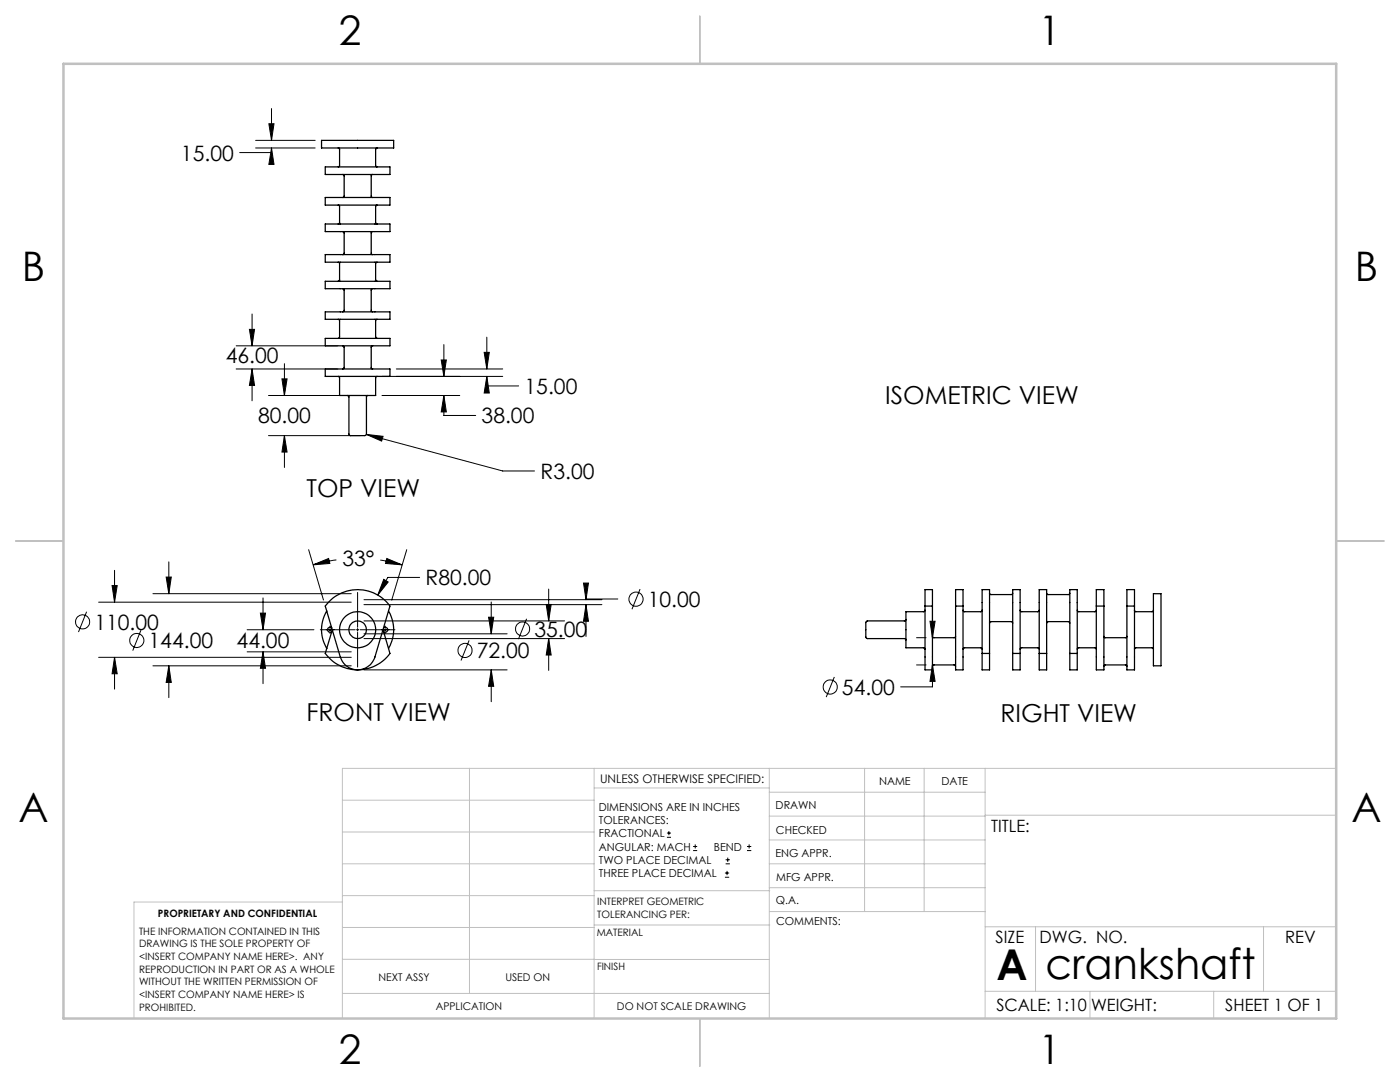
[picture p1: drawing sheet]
<svg xmlns="http://www.w3.org/2000/svg" width="279mm" height="216mm" viewBox="0 0 279 216" stroke-linecap="round" stroke-linejoin="round" font-family="sans-serif">
<g fill="none" stroke="#000" stroke-width=".2">
<path d="M51 29.5h11.9M51 28h11.9M53.7 24.7h1l-.5 3.3zM54.2 29.5l.5 3.3h-1zM54.2 29.5v.9h-6.4M54.2 21.7v6.3M47.1 73.6h20.3M47.1 69h20.3M49.8 65.7h1l-.5 3.3zM50.3 73.6l.5 3.3h-1zM50.3 62.7v6.3M50.3 73.6v6.4"/>
<path d="M53.6 78.9h18.3M56.3 75.6h1l-.5 3.3zM56.8 72.6v6.3M76.2 75.1h24.1M76.2 78.9h15.6M79.1 73.6h21.2M88.1 71.8h1l-.5 3.3zM88.6 78.9l.5 3.3h-1zM88.6 78.9v4h6.3M88.6 68.8v6.3M96.6 70.3h1l-.4 3.3zM97.2 75.1v1.9h6.3"/>
<path d="M97.2 67.3v6.3M97.2 75.1l.4 3.3h-1zM53.6 86.9h18.3M56.8 86.9v6.4M56.8 86.9l.5 3.3h-1zM73.1 86.7l27.2 7.3h6.4M73.1 86.7l3.3 .4-.2 .9zM22.4 116.8h1l-.5 3.4zM22.9 113.8v6.4M30.5 118.5h39.6M33.2 115.1h1l-.5 3.4zM33.7 112.1v6.4"/>
<path d="M52.5 119.3v6.4M61.6 109.7l3 10M62.5 112.7l3.1-1.3 .2 1zM67.1 111.7l-2.3 .4-2.3 .6M71.4 118.2v7M72.6 119.7h47.5M75.9 111.8l4.4 .9M76.6 115.6l.9 .5-2.1 2.6zM77.2 111.4l3.1 1.3-3.4-.3zM81.2 109.7l-3 10M83.7 115.2h-6.3l-2 3.5M109.5 117.5v6.4"/>
<path d="M116.5 116.3h.9l-.5 3.4zM123.3 119.5h-6.4v.2M127.7 117.5l-1.6 4.1M17.3 122.1l-1.6 4M19.7 131.2h50.4M19.7 120.2h50.4M22.9 131.2v6.3M22.9 131.2l.5 3.2h-1zM28.1 125.8l-1.6 4M30.5 132.9h39.6M33.7 132.9v6.3M33.7 132.9l.5 3.3h-1z"/>
<path d="M49.3 125.7h13.4M49.3 130.1h20.8M52 122.3h1l-.5 3.4zM52.5 130.1l.5 3.2h-1zM52.5 130.1v6.3M63.9 125.7h7M65.9 124.9v.3M65.9 125.4v.5M65.9 126.2v.2M71.1 125.7h.5M71.4 125.4v.5M71.4 126.2v6.9"/>
<path d="M71.9 125.7h6.9M72.6 133.7h28.6M72.6 126.5h28.6M72.6 127.4h40.1M72.6 123.9h40.1M72.6 120.6h47.5M76.9 124.9v.3M76.9 125.4v.5M76.9 126.2v.2M93.6 127.8l-1.6 4M97.5 123.2h1l-.5 3.3zM98 120.1v6.4"/>
<path d="M98 133.7v6.3M98 133.7l.5 3.2h-1zM105.1 123.5l-1.6 4M109 120.6h1l-.5 3.3zM109.5 127.4l.5 3.3h-1zM109.5 127.4v6.4M116.9 120.6v6.4M116.9 120.6l.5 3.4h-.9zM166.5 135.1l-1.6 4M182.9 127.2h1.9M182.9 132.7h1.9M185.6 124h1l-.5 3.2z"/>
<path d="M186.1 132.7l.5 3.3h-1zM186.1 132.7v4.4h-6.4M186.1 120.9v6.3M133.1 167.1h.8M133.1 166.2h.8M133.5 165.8v.9M138.3 169.7h.8M138.3 168.9h.8M138.7 168.5v.8M144.7 175h.8M144.7 174.2h.8M144.8 172.4h.9"/>
<path d="M144.8 171.6h.9M145.1 173.8v.8M145.2 171.1v.9M149.1 169.7h.8M149.1 168.9h.8M149.5 168.5v.8"/>
<circle cx="126.9" cy="119.6" r="1.41"/>
<circle cx="16.5" cy="124.1" r="1.4"/>
<circle cx="27.3" cy="127.8" r="1.41"/>
<circle cx="92.8" cy="129.8" r="1.41"/>
<circle cx="104.3" cy="125.5" r="1.4"/>
<circle cx="165.7" cy="137.1" r="1.42"/>
</g>
<g fill="none" stroke="#c0c0c0" stroke-width=".2">
<path d="M68.3 159.7h50.3M93.7 153.3v44.9M118.6 153.3v49.9M118.6 157.2h34.9M153.5 153.3v49.9M153.5 158.1h43.1M172.5 153.3v28.6M184.4 153.3v28.6M196.6 153.3v49.9M266.7 153.3h-198.4v49.9M68.3 178.7h50.3M68.3 172.4h50.3"/>
<path d="M68.3 166h50.3M68.3 180h-41.6v23.2M118.6 177.7h35M153.5 167.6h43.1M153.5 162.8h43.1M153.5 172.4h43.1M153.5 177.1h43.1M196.6 162.7h70.1M68.3 198.2h85.2M68.3 191.4l85.2 .1M68.3 185.1h50.3M118.6 184.6h35"/>
<path d="M153.6 181.9h43M196.6 197.8h70.1M196.6 184.9h70.1M206.7 184.9v12.9M217.5 197.8v5.4M242.2 197.8v5.4M252.2 184.9v12.9"/>
</g>
<path d="M139.7 3.2v9.5M3.1 107.9h9.6M266.7 107.9h9.5M139.7 203.2v9.6" fill="none" stroke="#c0c0c0" stroke-width=".25"/>
<path d="M12.7 12.7h254v190.5h-254z" fill="none" stroke="#c0c0c0" stroke-width=".5"/>
<path d="M98 133.7l.5 3.2h-1zM97.5 123.2h1l-.5 3.3zM77.2 111.4l3.1 1.3-3.4-.3zM62.5 112.7l3.1-1.3 .2 1zM76.6 115.6l-1.2 3.1 2.1-2.6zM52.5 130.1l.5 3.2h-1zM52 122.3h1l-.5 3.4zM109.5 127.4l.5 3.3h-1zM109 120.6h1l-.5 3.3zM22.9 131.2l.5 3.2h-1zM22.4 116.8h1l-.5 3.4zM33.7 132.9l.5 3.3h-1zM33.2 115.1h1l-.5 3.4zM116.9 120.6l.5 3.4h-.9zM116.5 116.3h.9l-.5 3.4zM96.6 70.3h1l-.4 3.3zM97.2 75.1l.4 3.3h-1zM50.3 73.6l.5 3.3h-1zM49.8 65.7h1l-.5 3.3zM88.1 71.8h1l-.5 3.3zM88.6 78.9l.5 3.3h-1zM56.3 75.6h1l-.5 3.3zM56.8 86.9l.5 3.3h-1zM54.2 29.5l.5 3.3h-1zM53.7 24.7h1l-.5 3.3zM73.1 86.7l3.1 1.3 .2-.9zM185.6 124h1l-.5 3.2zM186.1 132.7l.5 3.3h-1z" fill="#000"/>
<g fill="none" stroke="#000" stroke-width=".25">
<path d="M64.2 28h14.4v1.5h-14.4zM64.9 33.3h12.9v1.5h-12.9zM64.9 39.4h12.9v1.5h-12.9zM67.5 29.5l.3 .2v3.4l-.3 .2M68.4 34.8l.3 .3v4l-.3 .3M74.4 34.8l-.3 .2v4.2l.3 .2M75.3 29.5l-.3 .2v3.4l.3 .2M64.9 44.7h12.9v1.5h-12.9zM64.9 50.8h12.9v1.5h-12.9zM64.9 56.1h12.9v1.5h-12.9zM67.5 40.9l.3 .3v3.3l-.3 .2M67.5 52.3l.3 .3v3.3l-.3 .2"/>
<path d="M68.4 46.2l.3 .3v4l-.3 .3M68.4 57.6l.3 .3v4l-.3 .3M74.4 46.2l-.3 .2v4.2l.3 .2M74.4 57.6l-.3 .2v4.2l.3 .2M75.3 40.9l-.3 .3v3.3l.3 .2M75.3 52.3l-.3 .3v3.3l.3 .2M64.9 67.5h12.9v1.5h-12.9zM64.9 73.6h12.9v1.5h-12.9zM64.9 62.2h12.9v1.5h-12.9zM67.5 63.7l.3 .3v3.3l-.3 .2M67.5 75.1l.3 .3v3.5h7.2v-3.5l.3-.3M68.4 69l.3 .3v4l-.3 .3"/>
<path d="M69.3 78.9l.3 .3 .1 7.6a4.6 4.6 0 0 0 2.3 .1h.8l.3-.2v-7.6l.3-.2M74.4 69l-.3 .2v4.2l.3 .2M75.3 63.7l-.3 .3v3.3l.3 .2M66 119.7a8 8 0 0 1 11.8 1.2l-3 10.2a3.6 3.6 0 0 1-3.4 2.6 3.6 3.6 0 0 1-3.5-2.6l-3-10.2zM197.5 118.4l.2 .2h4.2l.2-.2M208.9 118.4l.2 .2h4.2l.2-.2M230.2 118.5h1.5v14.4h-1.5zM65.2 121.9a7.1 7.1 0 0 0 0 7.5M66.2 125.3a.51 .51 0 0 0-.7 0 .51 .51 0 0 0 0 .7 .51 .51 0 0 0 .7 0M66.3 125.7l-1.4 4.7a8 8 0 0 0 12.9 0l-1.4-4.7M76.6 125.3a.5 .5 0 0 1 .6 0 .5 .5 0 0 1 0 .7 .5 .5 0 0 1-.6 0M77.5 121.9a7.3 7.3 0 0 1 0 7.5"/>
<path d="M180.8 123.6l-.2 .3h-7.5l-.3 .2v3.1l.2 .2h7.6l.2 .3M184.6 121.7l-.2 .4h-3.6v7.2h3.6l.2 .2M184.6 120.9v-3.2h1.5v3.2M184.6 120.9v12.8h1.5v-12.8M184.6 120.9h1.5M186.1 127l.2 .2h4.2l.2-.2M186.1 133l.2-.3h4.2l.2 .3M190.7 120.9v-3.2h1.5v3.2M190.7 120.9v12.8h1.5v-12.8M190.7 120.9h1.5M192.2 121.7l.2 .4h3.4l.2-.4M192.2 129.5l.2-.2h3.4l.2 .2"/>
<path d="M196 130.4v3.3h1.5v-3.3M196 130.4v-12.7h1.5v12.7M196 130.4h1.5M197.5 124.4l.3-.4h4l.3 .4M202.1 130.4v3.3h1.5v-3.3M202.1 130.4v-12.7h1.5v12.7M202.1 130.4h1.5M203.6 129.5l.2-.2h3.4l.2 .2M203.6 121.7l.2 .4h3.4l.2-.4M207.4 130.4v3.3h1.5v-3.3M207.4 130.4v-12.7h1.5v12.7M207.4 130.4h1.5"/>
<path d="M208.9 124.4l.3-.4h4l.3 .4M213.5 130.4v3.3h1.5v-3.3M213.5 130.4v-12.7h1.5v12.7M213.5 130.4h1.5M215 121.7l.2 .4h3.3l.3-.4M215 129.5l.2-.2h3.3l.3 .2M218.8 120.9v-3.2h1.5v3.2M218.8 120.9v12.8h1.5v-12.8M218.8 120.9h1.5M220.3 127l.2 .2h4.2l.2-.2M220.3 133l.2-.3h4.2l.2 .3M224.9 120.9v-3.2h1.5v3.2"/>
<path d="M224.9 120.9v12.8h1.5v-12.8M224.9 120.9h1.5M226.4 121.7l.2 .4h3.3l.3-.4M226.4 129.5l.2-.2h3.3l.3 .2"/>
<circle cx="71.4" cy="125.7" r="3.6"/>
<circle cx="71.4" cy="125.6" r="1.75"/>
</g>
<g font-size="8.5">
<text x="198.9" y="195.5">A</text>
<text x="208.6" y="195.4">crankshaft</text>
</g>
<g font-size="8.1">
<text x="67.6" y="8.9">2</text>
<text x="207.3" y="8.9">1</text>
<text x="4.4" y="56.2">B</text>
<text x="270.4" y="56.2">B</text>
<text x="3.7" y="164.1">A</text>
<text x="269.7" y="164.1">A</text>
<text x="67.6" y="212.4">2</text>
<text x="207.3" y="212.4">1</text>
</g>
<g font-size="4.9">
<text x="176.7" y="80.6">ISOMETRIC VIEW</text>
<text x="61.2" y="99.2">TOP VIEW</text>
<text x="61.2" y="144">FRONT VIEW</text>
<text x="199.7" y="144">RIGHT VIEW</text>
</g>
<g font-size="4.2">
<text x="36.1" y="32">15.00</text>
<text x="45" y="72.5">46.00</text>
<text x="104.7" y="78.6">15.00</text>
<text x="51.5" y="84.5">80.00</text>
<text x="96.1" y="84.5">38.00</text>
<text x="107.9" y="95.6">R3.00</text>
<text x="68.3" y="113">33°</text>
<text x="84.9" y="116.8">R80.00</text>
<text x="18.8" y="125.6">110.00</text>
<text x="129.3" y="121.1">10.00</text>
<text x="29.6" y="129.3">144.00</text>
<text x="47.2" y="129.4">44.00</text>
<text x="95.2" y="131.3">72.00</text>
<text x="106.6" y="127">35.00</text>
<text x="168" y="138.6">54.00</text>
</g>
<g font-size="3.4">
<text x="197.8" y="166">TITLE:</text>
<text x="198.7" y="188.1">SIZE</text>
<text x="207.5" y="188.1">DWG. NO.</text>
<text x="256.5" y="188.2">REV</text>
<text x="198.8" y="201.7">SCALE: 1:10</text>
<text x="217.7" y="201.8">WEIGHT:</text>
<text x="244.5" y="201.7">SHEET 1 OF 1</text>
</g>
<text font-size="2.4" x="119.8" y="156.2">UNLESS OTHERWISE SPECIFIED:</text>
<g font-size="2.2">
<text x="119.5" y="161.8">DIMENSIONS ARE IN INCHES</text>
<text x="154.8" y="161.4">DRAWN</text>
<text x="175.4" y="156.6">NAME</text>
<text x="187.9" y="156.7">DATE</text>
<text x="119.5" y="164.4">TOLERANCES:</text>
<text x="119.5" y="167.1">FRACTIONAL</text>
<text x="154.9" y="166.3">CHECKED</text>
<text x="119.5" y="169.7">ANGULAR: MACH</text>
<text x="119.5" y="172.4">TWO PLACE DECIMAL</text>
<text x="142.5" y="169.7">BEND</text>
<text x="154.8" y="171">ENG APPR.</text>
<text x="119.5" y="175">THREE PLACE DECIMAL</text>
<text x="154.9" y="175.7">MFG APPR.</text>
<text x="154.9" y="180.4">Q.A.</text>
<text x="154.9" y="184.6">COMMENTS:</text>
</g>
<g font-size="2.1">
<text x="75.5" y="195.7">NEXT ASSY</text>
<text x="100.9" y="195.7">USED ON</text>
<text x="86.9" y="201.5">APPLICATION</text>
<text x="123.1" y="201.6">DO NOT SCALE DRAWING</text>
</g>
<g font-size="2">
<text x="31.5" y="182.9">PROPRIETARY AND CONFIDENTIAL</text>
<text x="119.2" y="180.6">INTERPRET GEOMETRIC</text>
<text x="119.2" y="183.1">TOLERANCING PER:</text>
<text x="27.8" y="186.5">THE INFORMATION CONTAINED IN THIS</text>
<text x="27.8" y="189">DRAWING IS THE SOLE PROPERTY OF</text>
<text x="27.8" y="191.6">&lt;INSERT COMPANY NAME HERE&gt;. ANY</text>
<text x="119.1" y="186.7">MATERIAL</text>
<text x="27.8" y="194.1">REPRODUCTION IN PART OR AS A WHOLE</text>
<text x="27.8" y="196.6">WITHOUT THE WRITTEN PERMISSION OF</text>
<text x="119.1" y="193.5">FINISH</text>
<text x="27.8" y="199.1">&lt;INSERT COMPANY NAME HERE&gt; IS</text>
<text x="27.8" y="201.7">PROHIBITED.</text>
</g>
</svg>
